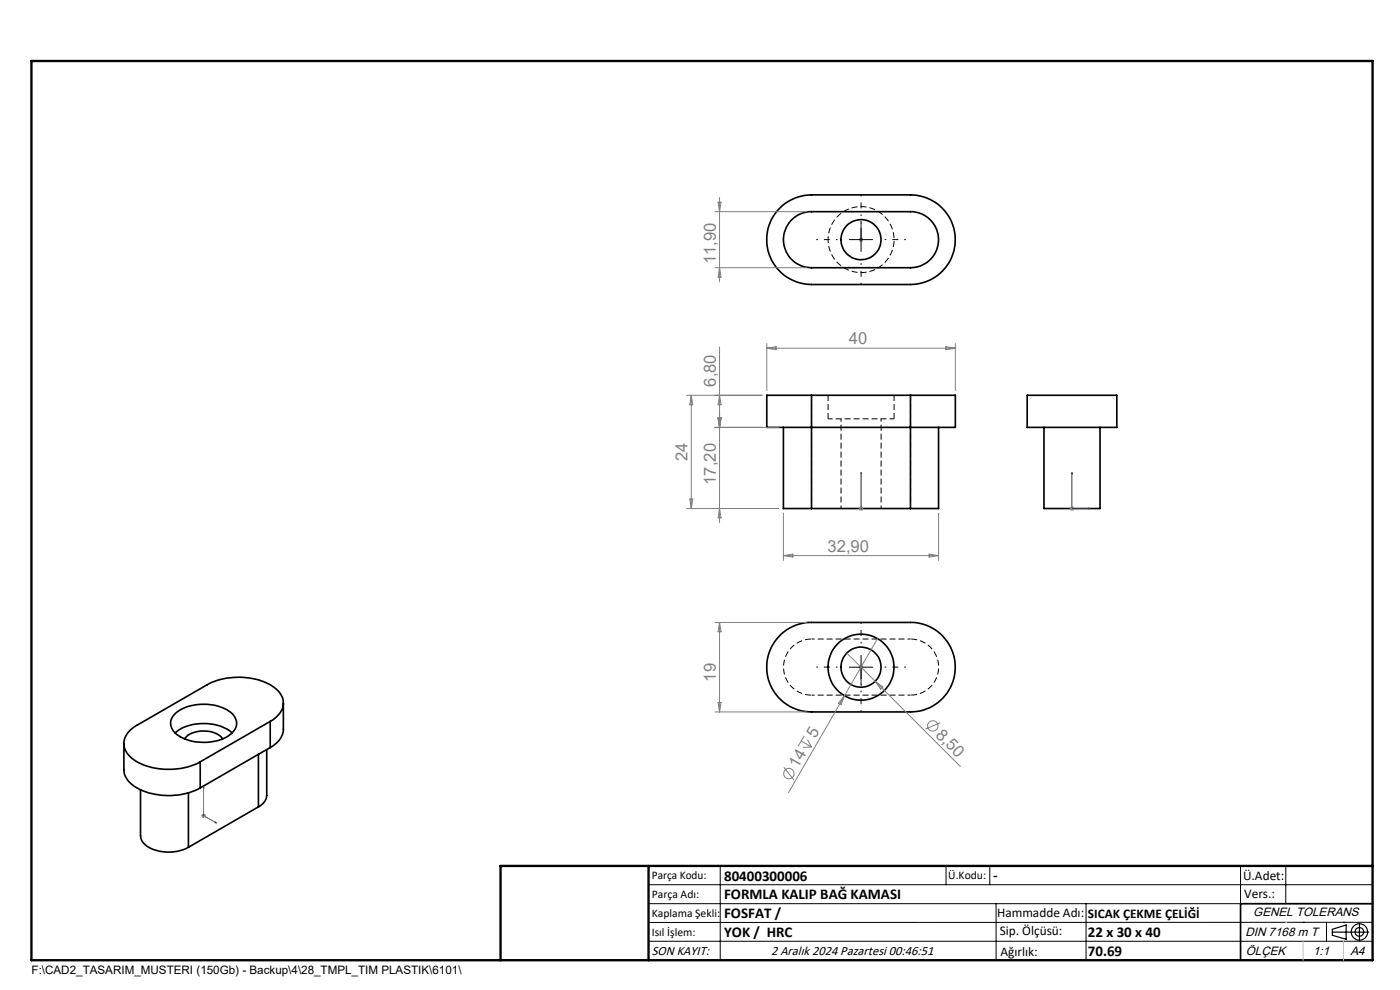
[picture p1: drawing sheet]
<svg xmlns="http://www.w3.org/2000/svg" width="297mm" height="210mm" viewBox="0 0 297 210" stroke-linecap="round" stroke-linejoin="round" font-family="sans-serif">
<g fill="none" stroke="#000" stroke-width=".35">
<path d="M165.8 43.8a9.6 9.6 0 0 1 6.4-2.5h20.9a9.5 9.5 0 0 1 9.5 9.5 9.5 9.5 0 0 1-9.5 9.6h-20.9a9.5 9.5 0 0 1-8.9-6.2 9.5 9.5 0 0 1 2.5-10.4zM167.7 46.8a5.8 5.8 0 0 1 4.5-1.9h20.9a5.9 5.9 0 0 1 6 5.9 5.9 5.9 0 0 1-6 6h-20.9a5.9 5.9 0 0 1-5.5-3.5 5.9 5.9 0 0 1 1-6.5zM166.2 90.7v17.2h6M172.2 83.8h-9.5v6.9h40v-6.9h-9.6M172.2 83.8v24.1M172.2 83.8h20.9M193.1 83.8v24.1M199.1 90.7v17.2h-6M217.9 83.8h19v6.9h-19zM221.5 90.7v17.2h11.9v-17.2M172.2 107.9h20.9M165.3 134.9a9.5 9.5 0 0 1 6.9-2.9h20.9a9.5 9.5 0 0 1 9.5 9.5 9.5 9.5 0 0 1-9.5 9.5h-20.9a9.5 9.5 0 0 1-8.8-5.8 9.5 9.5 0 0 1 1.9-10.3z"/>
<path d="M26.3 157.7v5.6a4.8 4.8 0 0 0 3 4 14.7 14.7 0 0 0 13.2-.2M37.1 155.5a10.1 10.1 0 0 1 9.6-1.5l1.5 .6 1 .9M37.3 151.2a10.3 10.3 0 0 1 11.9 .2 2.73 2.73 0 0 1-.5 4.5 10.2 10.2 0 0 1-11.6-.4 2.68 2.68 0 0 1 .2-4.3zM39.2 156.7a5.5 5.5 0 0 1 5.2-1.6 4.1 4.1 0 0 1 2.8 1.6M56.6 159v9.7a2.92 2.92 0 0 1-1.8 2.5M57.3 153a4.4 4.4 0 0 0 2.7-4.8 6.7 6.7 0 0 0-4.6-3.8 15.1 15.1 0 0 0-11.5 .9l-14.8 8.5a4.2 4.2 0 0 0-2.6 5.2 8.2 8.2 0 0 0 6.4 3.9 15 15 0 0 0 9.6-1.3M57.3 153l-14.8 8.6M57.3 153v5.6M57.3 158.6l-14.8 8.5M60.1 149.1v5.6a4.6 4.6 0 0 1-2.8 3.9M29.8 167.5v9.8a3.7 3.7 0 0 0 3.1 3 9.2 9.2 0 0 0 7.1-.6M40 168.2v11.5"/>
<path d="M42.5 161.6v5.5M54.8 171.2l-14.8 8.5M54.8 160v11.2M291.2 191.7h-28v12"/>
<circle cx="182.7" cy="50.8" r="4.3"/>
<circle cx="182.7" cy="141.5" r="7"/>
<circle cx="182.7" cy="141.5" r="4.3"/>
</g>
<path d="M172.2 90.6v-6.8M193.2 90.6v-6.8" fill="none" stroke="#000" stroke-width=".21" stroke-dasharray="1.3 .6" stroke-dashoffset=".1" stroke-linecap="butt"/>
<path d="M175.7 88.8h14" fill="none" stroke="#000" stroke-width=".21" stroke-dasharray="1.3 .6" stroke-dashoffset=".3" stroke-linecap="butt"/>
<path d="M175.7 50.8a7 7 0 0 1 10.3-6.1 7 7 0 0 1 .5 12 7 7 0 0 1-10.8-5.3v-.6M172.2 90.6v17.2M193.2 90.6v17.2M193.2 135.6h-21M172.2 147.5h21" fill="none" stroke="#000" stroke-width=".21" stroke-dasharray="1.3 .6" stroke-dashoffset=".6" stroke-linecap="butt"/>
<path d="M175.7 83.8v5M189.7 88.8v-5" fill="none" stroke="#000" stroke-width=".21" stroke-dasharray="1.3 .6" stroke-linecap="butt"/>
<path d="M178.4 88.8v19M186.9 107.8v-19" fill="none" stroke="#000" stroke-width=".21" stroke-dasharray="1.3 .6" stroke-dashoffset=".7" stroke-linecap="butt"/>
<path d="M172.2 135.6a5.9 5.9 0 0 0-6 5.9 5.9 5.9 0 0 0 6 6M193.2 147.5a5.9 5.9 0 0 0 5.9-6 5.9 5.9 0 0 0-5.9-5.9" fill="none" stroke="#000" stroke-width=".21" stroke-dasharray="1.3 .6" stroke-dashoffset="-.1" stroke-linecap="butt"/>
<g fill="none" stroke="#808080" stroke-width=".21">
<path d="M151.7 44.9h19.5M151.7 56.8h19.5M152.3 42.9h.7l-.4 2zM152.6 41.9v17.9M152.6 56.8l.4 2h-.7zM182.1 50.8h1.1M182.3 50.5l.7 .7M182.7 50.3v1.1M183 50.5l-.7 .7M152.6 73.6v37.3M162.7 72.9v10M162.7 73.9h40"/>
<path d="M162.7 73.9l1.9-.4v.7zM200.7 73.5l2 .4-2 .3zM202.7 72.9v10M145.7 83.8h15.9M146.6 83.8l.4 2.1h-.7zM146.6 83.8v24.1M151.7 90.7h13.5M152.3 88.6h.7l-.4 2.1zM152.6 83.8l.4 2.1h-.7zM145.7 107.9h19.5M146.3 105.9h.7l-.4 2zM152.6 107.9l.4 1.9h-.7z"/>
<path d="M166.2 108.9v10M166.2 117.9h32.9M166.2 117.9l2-.4v.7zM182.1 107.9h1.1M182.3 107.5l.7 .7M182.7 107.4v1M183 107.5l-.7 .7M197.1 117.5l2 .4-2 .3zM199.1 108.9v10M226.9 107.9h1M227 107.5l.8 .7M227.4 107.4v1"/>
<path d="M227.8 107.5l-.8 .7M151.7 132h19.5M152.6 132v19M152.6 132l.4 2h-.7zM179.6 138.5l24.1 24.1M186.2 135.5l-18.9 32.6M151.7 151h19.5M152.3 149h.7l-.4 2zM170 157.2l2.2 1.3M170.6 156.1l-1.3 2.2M171.3 156.9l.9 1.6M172.2 158.5h-1.8"/>
<path d="M179.1 147.6l-.7 1.9-.5-.4zM182.1 141.5h1.1M182.7 141v1M183 141.2l-.7 .7M185.7 144.5l1.6 1.2-.5 .5zM199.5 153.3l-3.2 1.3M42.7 173h1M42.8 172.7l.8 .7M43.2 172.5v1M43.6 172.7l-.8 .7M166.3 162.8l2.1 2.6"/>
<circle cx="197.9" cy="154" r="1.1"/>
<circle cx="167.4" cy="164.1" r="1.09"/>
</g>
<g fill="none" stroke="#000" stroke-width=".25">
<path d="M282.6 197.7h7.8M282.6 197.1l3-.9v3l-3-.8zM288.4 195.8v3.8M106.2 203.7h185"/>
<circle cx="288.4" cy="197.7" r="1.74"/>
<circle cx="288.4" cy="197.7" r=".93"/>
</g>
<g fill="none" stroke="#00f" stroke-width=".21">
<path d="M182.7 47v.4v-.4M182.7 50.8v.1zM182.7 50.8h.1M182.7 47v3.8M182.7 107.8v.1zM182.7 100.2v.3v-.3M182.7 107.9h.1M182.7 100.2v7.7M227.4 100.2l.1 .3h-.2zM227.4 100.2v7.7h3.8M230.9 107.8l.3 .1h-.3zM182.7 145.4v-.4v.4"/>
<path d="M182.7 141.4v.2zM182.7 141.5h.1M182.7 141.5v3.9M43.2 166.7l.1 .4zM43.2 166.7v6.3l2.7 1.6M45.6 174.4l.3 .2-.3-.1z"/>
</g>
<path d="M177.7 50.8h-4.5M182.7 45.8v-4.5M182.7 55.8v4.5M187.7 50.8h4.5M182.7 136.5v-4.5M177.7 141.5h-4.5M182.7 146.5v4.5M187.7 141.5h4.5" fill="none" stroke="#000" stroke-width=".21" stroke-dasharray="15.2 1.3 1.3 1.3" stroke-dashoffset="14.9" stroke-linecap="butt"/>
<g fill="none" stroke="#000" stroke-width=".21">
<path d="M180.2 50.8h4.9M182.7 48.4v4.9M182.7 139v5M180.2 141.5h4.9M137.6 187.7h153.6M137.6 191.7h153.6M137.6 199.7h153.6M152.8 183.7v20M200.7 183.7v4M210 183.7v4M211.3 191.7v12M230.4 191.7v12"/>
<path d="M263.2 183.7v20M272.8 183.7v8M276.4 195.6h.1M281.4 195.6v4.1M285 195.6h.1M291.2 195.6l-153.6 .1"/>
</g>
<path d="M6.7 12.9h284.5v190.8h-284.5zM137.6 183.7v20M291.2 183.7h-185v20" fill="none" stroke="#000" stroke-width=".5"/>
<path d="M276.4 199.7v4M285 199.7v4" fill="none" stroke="#c0c0c0" stroke-width=".21"/>
<path d="M272.8 195.6h.1" fill="none" stroke="#c0c0c0" stroke-width=".25"/>
<g fill="#00f">
<path d="M230.9 107.8l.3 .1h-.3zM227.4 100.2l.1 .3h-.2zM182.7 107.8v.1zM182.7 100.2v.3z"/>
<path d="M182.7 145v.4zM182.7 141.4v.2z"/>
<path d="M182.7 47v.4zM182.7 50.8v.1z"/>
<path d="M45.6 174.4l.3 .2-.3-.1zM43.2 166.7l.1 .4z"/>
</g>
<g font-size="3.5" fill="#808080">
<text x="151.9" y="56.1" transform="rotate(-90 151.9 56.1)">11,90</text>
<text x="180.1" y="73.1">40</text>
<text x="151.9" y="82" transform="rotate(-90 151.9 82)">6,80</text>
<text x="145.9" y="97.7" transform="rotate(-90 145.9 97.7)">24</text>
<text x="151.9" y="102.8" transform="rotate(-90 151.9 102.8)">17,20</text>
<text x="175.6" y="117.1">32,90</text>
<text x="151.9" y="144.6" transform="rotate(-90 151.9 144.6)">19</text>
<text x="173" y="156.7" transform="rotate(-60 173 156.7)">5</text>
<text x="198.3" y="156.1" transform="rotate(45 198.3 156.1)">8,50</text>
<text x="169.3" y="163.1" transform="rotate(-60 169.3 163.1)">14</text>
</g>
<g font-size="3.2">
<text x="153.6" y="190.8">FORMLA KALIP BAĞ KAMASI</text>
<text x="153.6" y="186.8">80400300006</text>
<text x="210.7" y="186.6">-</text>
<text x="153.6" y="194.8">FOSFAT /</text>
<text x="153.6" y="198.8">YOK / HRC</text>
<text x="230.8" y="198.7">22 x 30 x 40</text>
<text x="230.8" y="202.8">70.69</text>
</g>
<g font-size="2.8">
<text x="263.7" y="186.7">Ü.Adet:</text>
<text x="263.9" y="190.5">Vers.:</text>
<text x="211.5" y="194.5">Hammadde Adı:</text>
<text x="230.8" y="194.7">SICAK ÇEKME ÇELİĞİ</text>
<text x="138.3" y="202.6">SON KAYIT:</text>
<text x="163.6" y="202.6">2 Aralık 2024 Pazartesi 00:46:51</text>
<text x="212.1" y="198.4">Sip. Ölçüsü:</text>
<text x="212.2" y="202.7">Ağırlık:</text>
</g>
<g font-size="2.6">
<text x="265.9" y="194.4">GENEL TOLERANS</text>
<text x="264.2" y="198.5">DIN 7168 m T</text>
<text x="264.3" y="202.6">ÖLÇEK</text>
<text x="278.5" y="202.6">1:1</text>
<text x="286.5" y="202.6">A4</text>
</g>
<g font-size="2.5">
<text x="138.3" y="186.4">Parça Kodu:</text>
<text x="138.3" y="190.5">Parça Adı:</text>
<text x="201.2" y="186.5">Ü.Kodu:</text>
<text x="138.3" y="194.5">Kaplama Şekli:</text>
<text x="138.3" y="198.6">Isıl İşlem:</text>
<text x="6.7" y="206.7">F:\CAD2_TASARIM_MUSTERI (150Gb) - Backup\4\28_TMPL_TIM PLASTIK\6101\</text>
</g>
</svg>
